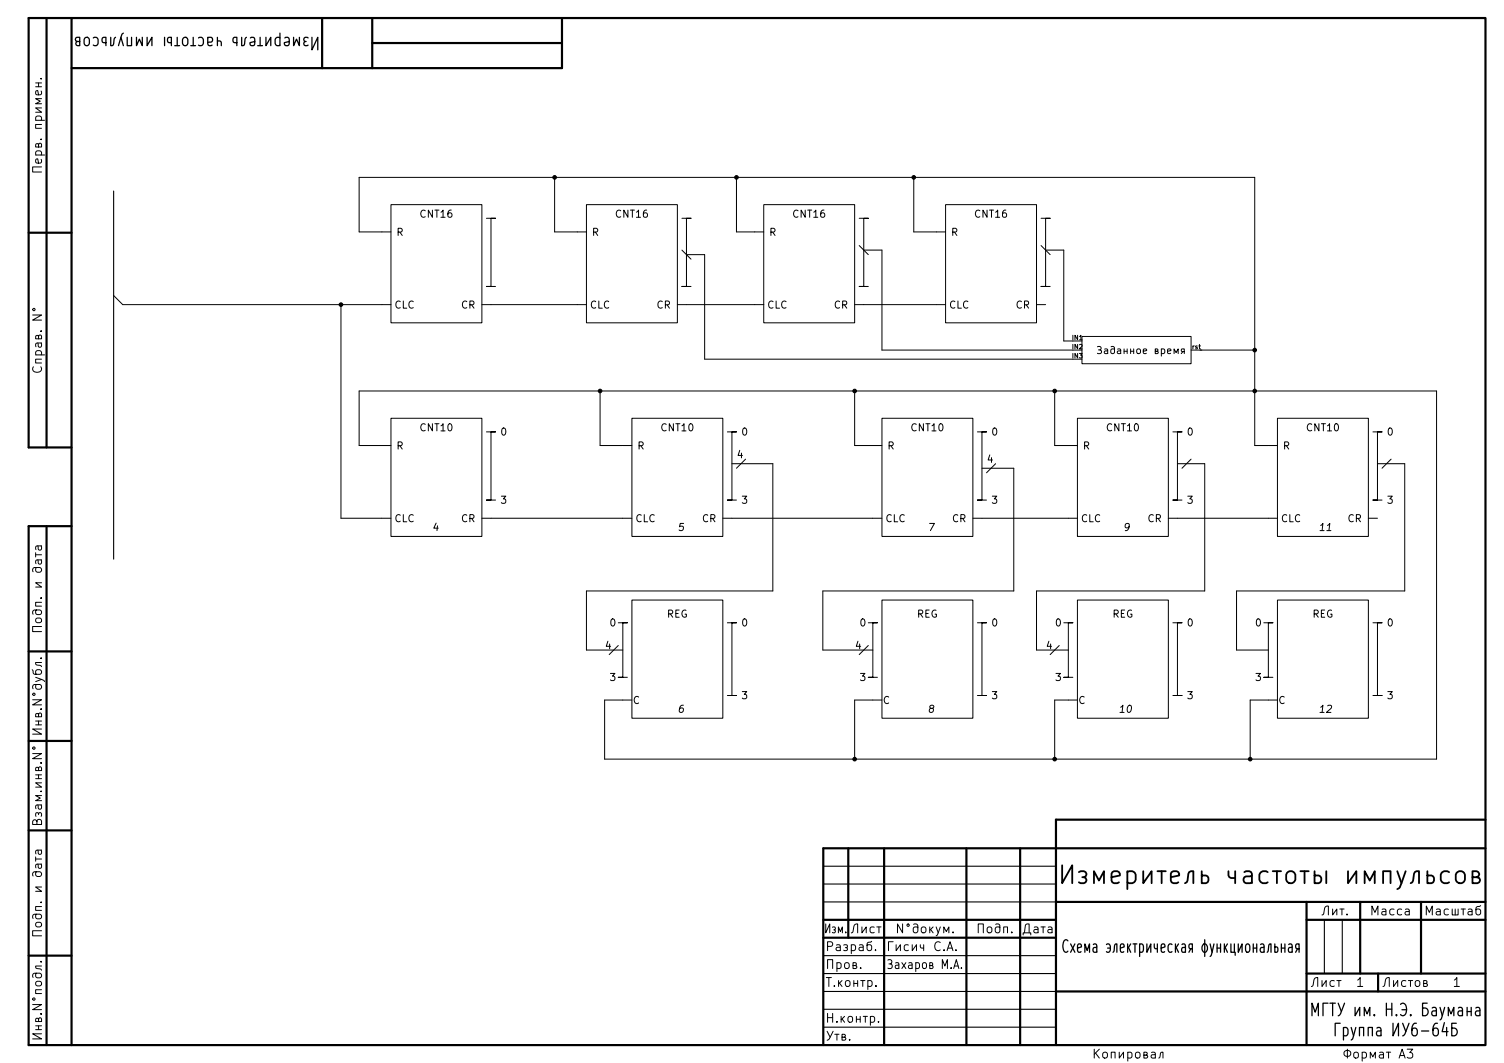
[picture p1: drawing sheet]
EESchema Schematic File Version 4
EELAYER 30 0
EELAYER END
$Descr A3 16535 11693
encoding utf-8
Sheet 1 1
Title "Схема электрическая функциональная"
Date ""
Rev ""
Comp "МГТУ им. Н.Э. Баумана\\nГруппа ИУ6-64Б"
Comment1 "Измеритель частоты импульсов"
Comment2 "Гисич С.А."
Comment3 "Захаров М.А."
Comment4 ""
$EndDescr
$Comp
L Приципиальная-rescue:reg-Prinsip2 U?
U 1 1
P 12350 7250
F 0 "U?" H 12878 7296 50  0001 L CNN
F 1 "reg" H 12878 7205 50  0001 L CNN
F 2 "" H 12000 7350 50  0001 C CNN
F 3 "" H 12000 7350 50  0001 C CNN
	1    12350 7250
	1    0    0    -1  
$EndComp
$Comp
L Приципиальная-rescue:reg-Prinsip2 U?
U 1 1
P 7450 7250
F 0 "U?" H 7978 7296 50  0001 L CNN
F 1 "reg" H 7978 7205 50  0001 L CNN
F 2 "" H 7100 7350 50  0001 C CNN
F 3 "" H 7100 7350 50  0001 C CNN
	1    7450 7250
	1    0    0    -1  
$EndComp
$Comp
L Приципиальная-rescue:reg-Prinsip2 U?
U 1 1
P 10200 7250
F 0 "U?" H 10728 7296 50  0001 L CNN
F 1 "reg" H 10728 7205 50  0001 L CNN
F 2 "" H 9850 7350 50  0001 C CNN
F 3 "" H 9850 7350 50  0001 C CNN
	1    10200 7250
	1    0    0    -1  
$EndComp
Wire Wire Line
	9400 4300 9400 4900
Wire Wire Line
	9400 4900 9600 4900
Wire Wire Line
	6600 4900 6600 4300
Wire Wire Line
	6600 4900 6850 4900
Wire Wire Line
	4200 4900 3950 4900
Wire Wire Line
	3950 4900 3950 4300
Wire Wire Line
	9400 8350 9400 7700
Wire Wire Line
	9400 7700 9600 7700
Wire Wire Line
	6850 7700 6650 7700
Wire Wire Line
	6650 7700 6650 8350
Wire Wire Line
	11750 7700 11600 7700
Wire Wire Line
	11600 7700 11600 8350
Text Notes 5500 4800 0    79   ~ 0
0
Text Notes 8150 4800 0    79   ~ 0
0
Text Notes 10900 4800 0    79   ~ 0
0
Text Notes 11600 6900 0    79   ~ 0
0
Text Notes 6700 6900 0    79   ~ 0
0
Text Notes 9450 6900 0    79   ~ 0
0
Text Notes 11600 7500 0    79   ~ 0
3
Text Notes 6700 7500 0    79   ~ 0
3
Text Notes 9450 7500 0    79   ~ 0
3
Text Notes 13050 7700 0    79   ~ 0
3
Text Notes 8150 7700 0    79   ~ 0
3
Text Notes 10900 7700 0    79   ~ 0
3
Text Notes 8150 6900 0    79   ~ 0
0
Text Notes 10900 6900 0    79   ~ 0
0
Entry Wire Line
	8100 5150 8200 5050
Entry Wire Line
	10850 5200 10950 5100
Entry Wire Line
	11550 7200 11650 7100
Entry Wire Line
	9450 7200 9550 7100
Text Notes 8100 5050 0    79   ~ 0
4
Text Notes 10850 5100 0    79   ~ 0
4
Text Notes 9400 7150 0    79   ~ 0
4
Text Notes 11500 7150 0    79   ~ 0
4
Text Notes 6650 7150 0    79   ~ 0
4
Entry Wire Line
	6700 7200 6800 7100
Wire Wire Line
	11400 7150 11400 6500
Wire Wire Line
	11400 7150 11750 7150
Wire Wire Line
	3950 4300 6600 4300
Connection ~ 6600 4300
Wire Wire Line
	13250 6500 11400 6500
Wire Wire Line
	8500 6500 6450 6500
Wire Wire Line
	6450 6500 6450 7150
Wire Wire Line
	8050 5100 8500 5100
Wire Wire Line
	6450 7150 6850 7150
Wire Wire Line
	11150 6500 9050 6500
Wire Wire Line
	9050 6500 9050 7150
Wire Wire Line
	10800 5150 11150 5150
Wire Wire Line
	9050 7150 9600 7150
Wire Wire Line
	6650 8350 9400 8350
Text Notes 1150 2000 0    79   ~ 0
 
Text Notes 7450 7850 0    79   Italic 0
6
Text Notes 10200 7850 0    79   Italic 0
8
Text Notes 12300 7850 0    79   Italic 0
10
$Comp
L Приципиальная-rescue:reg-Prinsip2 U?
U 1 1
P 14550 7250
F 0 "U?" H 15078 7296 50  0001 L CNN
F 1 "reg" H 15078 7205 50  0001 L CNN
F 2 "" H 14200 7350 50  0001 C CNN
F 3 "" H 14200 7350 50  0001 C CNN
	1    14550 7250
	1    0    0    -1  
$EndComp
Wire Wire Line
	15450 6500 13600 6500
Wire Wire Line
	11600 8350 9400 8350
Connection ~ 9400 8350
Wire Wire Line
	13950 7700 13750 7700
Wire Wire Line
	13750 7700 13750 8350
Wire Wire Line
	13750 8350 11600 8350
Connection ~ 11600 8350
Wire Wire Line
	13600 6500 13600 7150
Wire Wire Line
	13600 7150 13950 7150
Wire Wire Line
	15450 6500 15450 5100
Wire Wire Line
	12950 5100 13250 5100
Wire Wire Line
	15150 5100 15450 5100
Text Notes 13050 6900 0    79   ~ 0
0
Text Notes 15250 6900 0    79   ~ 0
0
Text Notes 15250 7700 0    79   ~ 0
3
Text Notes 13050 4800 0    79   ~ 0
0
Text Notes 15250 4800 0    79   ~ 0
0
Wire Wire Line
	11750 4900 11600 4900
Wire Wire Line
	11600 4300 9400 4300
Wire Wire Line
	11600 4300 11600 4900
Connection ~ 9400 4300
Wire Wire Line
	13950 4900 13800 4900
Wire Wire Line
	13800 4300 13800 4900
Connection ~ 11600 4300
Text Notes 14500 7850 0    79   Italic 0
12
Text Notes 13800 6900 0    79   ~ 0
0
Text Notes 13800 7500 0    79   ~ 0
3
Entry Wire Line
	15200 5150 15300 5050
Entry Wire Line
	13000 5150 13100 5050
Wire Wire Line
	13800 4300 11600 4300
Wire Wire Line
	6600 4300 9400 4300
Text Notes 14500 5850 0    79   Italic 0
11
Text Notes 12350 5850 0    79   Italic 0
9
Wire Wire Line
	13250 5100 13250 6500
Wire Wire Line
	12950 5700 13950 5700
Wire Wire Line
	10800 5700 11750 5700
Wire Wire Line
	8050 5700 9600 5700
Wire Wire Line
	5400 5700 6850 5700
Text Notes 15250 5550 0    79   ~ 0
3
Text Notes 13050 5550 0    79   ~ 0
3
$Comp
L Приципиальная-rescue:cnt-Prinsip2 U?
U 1 1
P 14550 5250
F 0 "U?" H 14567 5865 50  0001 C CNN
F 1 "cnt" H 14567 5774 50  0001 C CNN
F 2 "" H 14200 5350 50  0001 C CNN
F 3 "" H 14200 5350 50  0001 C CNN
	1    14550 5250
	1    0    0    -1  
$EndComp
$Comp
L Приципиальная-rescue:cnt-Prinsip2 U?
U 1 1
P 12350 5250
F 0 "U?" H 12367 5865 50  0001 C CNN
F 1 "cnt" H 12367 5774 50  0001 C CNN
F 2 "" H 12000 5350 50  0001 C CNN
F 3 "" H 12000 5350 50  0001 C CNN
	1    12350 5250
	1    0    0    -1  
$EndComp
Text Notes 10200 5850 0    79   Italic 0
7
Text Notes 7450 5850 0    79   Italic 0
5
Text Notes 4750 5850 0    79   Italic 0
4
Wire Wire Line
	11150 5150 11150 6500
Wire Wire Line
	8500 5100 8500 6500
Wire Wire Line
	4200 5700 3750 5700
Text Notes 10900 5550 0    79   ~ 0
3
Text Notes 8150 5550 0    79   ~ 0
3
Text Notes 5500 5550 0    79   ~ 0
3
$Comp
L Приципиальная-rescue:cnt-Prinsip2 U?
U 1 1
P 10200 5250
F 0 "U?" H 10217 5865 50  0001 C CNN
F 1 "cnt" H 10217 5774 50  0001 C CNN
F 2 "" H 9850 5350 50  0001 C CNN
F 3 "" H 9850 5350 50  0001 C CNN
	1    10200 5250
	1    0    0    -1  
$EndComp
$Comp
L Приципиальная-rescue:cnt-Prinsip2 U?
U 1 1
P 7450 5250
F 0 "U?" H 7467 5865 50  0001 C CNN
F 1 "cnt" H 7467 5774 50  0001 C CNN
F 2 "" H 7100 5350 50  0001 C CNN
F 3 "" H 7100 5350 50  0001 C CNN
	1    7450 5250
	1    0    0    -1  
$EndComp
$Comp
L Приципиальная-rescue:cnt-Prinsip2 U?
U 1 1
P 4800 5250
F 0 "U?" H 4817 5865 50  0001 C CNN
F 1 "cnt" H 4817 5774 50  0001 C CNN
F 2 "" H 4450 5350 50  0001 C CNN
F 3 "" H 4450 5350 50  0001 C CNN
	1    4800 5250
	1    0    0    -1  
$EndComp
$Comp
L Приципиальная-rescue:time-counter U?
U 1 1
P 12500 3600
F 0 "U?" H 12638 3665 50  0001 C CNN
F 1 "time-counter" H 12638 3573 50  0001 C CNN
F 2 "" H 12500 3600 50  0001 C CNN
F 3 "" H 12500 3600 50  0001 C CNN
	1    12500 3600
	1    0    0    -1  
$EndComp
$Comp
L Приципиальная-rescue:cnt16 U?
U 1 1
P 4800 2900
F 0 "U?" H 4817 3715 50  0001 C CNN
F 1 "cnt16" H 4817 3624 50  0001 C CNN
F 2 "" H 4450 3050 50  0001 C CNN
F 3 "" H 4450 3050 50  0001 C CNN
	1    4800 2900
	1    0    0    -1  
$EndComp
$Comp
L Приципиальная-rescue:cnt16 U?
U 1 1
P 6950 2900
F 0 "U?" H 6967 3715 50  0001 C CNN
F 1 "cnt16" H 6967 3624 50  0001 C CNN
F 2 "" H 6600 3050 50  0001 C CNN
F 3 "" H 6600 3050 50  0001 C CNN
	1    6950 2900
	1    0    0    -1  
$EndComp
$Comp
L Приципиальная-rescue:cnt16 U?
U 1 1
P 8900 2900
F 0 "U?" H 8917 3715 50  0001 C CNN
F 1 "cnt16" H 8917 3624 50  0001 C CNN
F 2 "" H 8550 3050 50  0001 C CNN
F 3 "" H 8550 3050 50  0001 C CNN
	1    8900 2900
	1    0    0    -1  
$EndComp
$Comp
L Приципиальная-rescue:cnt16 U?
U 1 1
P 10900 2900
F 0 "U?" H 10917 3715 50  0001 C CNN
F 1 "cnt16" H 10917 3624 50  0001 C CNN
F 2 "" H 10550 3050 50  0001 C CNN
F 3 "" H 10550 3050 50  0001 C CNN
	1    10900 2900
	1    0    0    -1  
$EndComp
Wire Wire Line
	4200 3350 3750 3350
Entry Wire Line
	1250 3250 1350 3350
Connection ~ 13800 4300
Wire Wire Line
	3750 3350 3750 5700
Connection ~ 3750 3350
Wire Wire Line
	3750 3350 1350 3350
Wire Wire Line
	11500 2750 11700 2750
Wire Wire Line
	11700 2750 11700 3750
Wire Wire Line
	11700 3750 11800 3750
Wire Wire Line
	9500 2750 9700 2750
Wire Wire Line
	9700 2750 9700 3850
Wire Wire Line
	9700 3850 11800 3850
Wire Wire Line
	7550 2800 7750 2800
Wire Wire Line
	7750 2800 7750 3950
Wire Wire Line
	7750 3950 11800 3950
Wire Wire Line
	5400 3350 6350 3350
Wire Wire Line
	7550 3350 8300 3350
Wire Wire Line
	9500 3350 10300 3350
Entry Wire Line
	7500 2750 7600 2850
Entry Wire Line
	9450 2700 9550 2800
Wire Wire Line
	13200 3850 13800 3850
Wire Wire Line
	13800 3850 13800 4300
Entry Wire Line
	11450 2700 11550 2800
Wire Wire Line
	13800 4300 15800 4300
Wire Wire Line
	15800 4300 15800 8350
Wire Wire Line
	15800 8350 13750 8350
Connection ~ 13750 8350
Wire Wire Line
	10300 2550 10050 2550
Wire Wire Line
	10050 2550 10050 1950
Wire Wire Line
	10050 1950 8100 1950
Wire Wire Line
	3950 1950 3950 2550
Wire Wire Line
	3950 2550 4200 2550
Wire Wire Line
	6350 2550 6100 2550
Wire Wire Line
	6100 2550 6100 1950
Connection ~ 6100 1950
Wire Wire Line
	6100 1950 3950 1950
Wire Wire Line
	8300 2550 8100 2550
Wire Wire Line
	8100 2550 8100 1950
Connection ~ 8100 1950
Wire Wire Line
	8100 1950 6100 1950
Wire Wire Line
	10050 1950 13800 1950
Wire Wire Line
	13800 1950 13800 3850
Connection ~ 10050 1950
Connection ~ 13800 3850
Wire Bus Line
	1250 2100 1250 6150
$EndSCHEMATC
